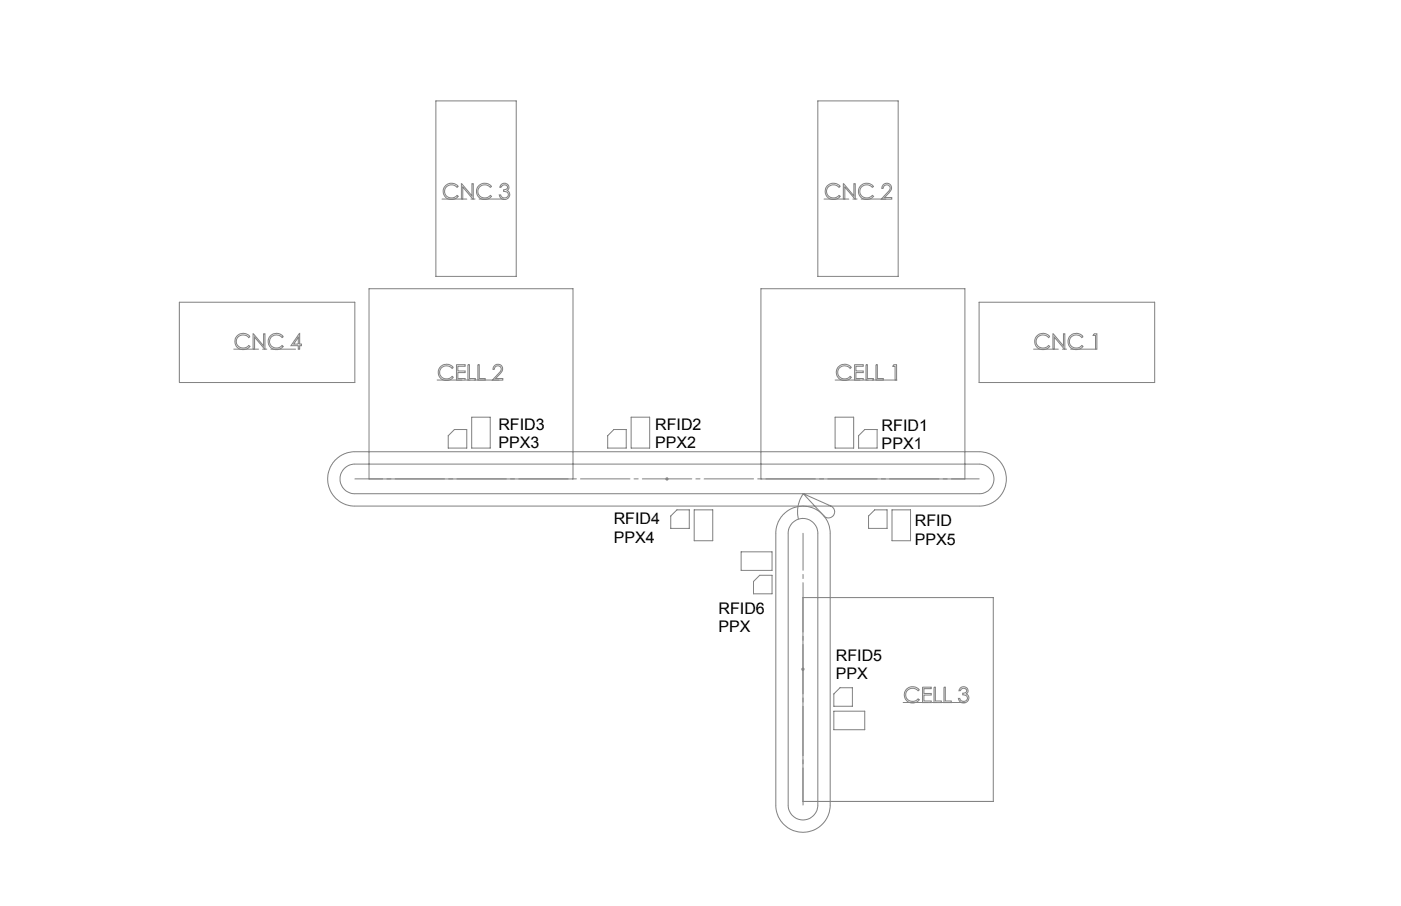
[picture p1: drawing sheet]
<svg xmlns="http://www.w3.org/2000/svg" width="432mm" height="279mm" viewBox="0 0 432 279" stroke-linecap="round" stroke-linejoin="round" font-family="sans-serif">
<g fill="none" stroke="#808080" stroke-width=".31">
<path d="M134.3 31.1h24.8v54.1h-24.8zM252.1 31.1h24.7v54.1h-24.7zM137.3 57.2a2.69 2.69 0 0 1 4 .3l-.4 .3a2.12 2.12 0 0 0-3.2-.4 2.12 2.12 0 0 0 0 3.2 2.12 2.12 0 0 0 3.2-.3l.4 .2a2.57 2.57 0 0 1-3.8 .5 2.57 2.57 0 0 1-.2-3.8zM142.2 56.7l3.3 3.7v-3.7h.4v4.7l-3.3-3.7v3.7h-.4zM147.6 57.2a2.66 2.66 0 0 1 3.9 .3l-.4 .3a2.12 2.12 0 0 0-3.1-.4 2.12 2.12 0 0 0 0 3.2 2.12 2.12 0 0 0 3.1-.3l.4 .2a2.56 2.56 0 0 1-3.7 .5 2.56 2.56 0 0 1-.2-3.8zM154.5 56.9a1.3 1.3 0 0 1 1.9-.1 1.3 1.3 0 0 1-.1 1.9 1.56 1.56 0 0 1-.1 2.7 1.56 1.56 0 0 1-2.3-1.3h.4a1.13 1.13 0 0 0 1.5 .9 1.13 1.13 0 0 0 .6-1.6l-1.2-.4v-.5a.87 .87 0 0 0 1.1-.4 .87 .87 0 0 0-.4-1.1 .87 .87 0 0 0-1.1 .3l-.3 .4h-.4zM255.1 57.2a2.69 2.69 0 0 1 3.9 .3l-.4 .3a2.11 2.11 0 0 0-3.1-.3 2.11 2.11 0 0 0 0 3.1 2.11 2.11 0 0 0 3.1-.3l.4 .2a2.57 2.57 0 0 1-3.8 .5 2.57 2.57 0 0 1-.1-3.8zM259.9 56.7l3.3 3.7v-3.7h.4v4.7l-3.2-3.7v3.7h-.5zM265.3 57.2a2.69 2.69 0 0 1 3.9 .3l-.3 .3a2.12 2.12 0 0 0-3.2-.4 2.12 2.12 0 0 0 0 3.2 2.12 2.12 0 0 0 3.2-.3l.3 .2a2.57 2.57 0 0 1-3.7 .5 2.57 2.57 0 0 1-.2-3.8zM272.2 57a1.52 1.52 0 0 1 2.3 .1 1.52 1.52 0 0 1-.4 2.3l-1.5 1.5h2.2v.5h-3.2l1.8-2a1.38 1.38 0 0 0 .6-2.2 1.11 1.11 0 0 0-1.8 .9h-.4zM55.3 93.2h54.1v24.8h-54.1zM113.7 89h62.9v58.7h-62.9z"/>
<path d="M234.5 89h62.9v58.7h-62.9zM301.8 93.2h54.1v24.8h-54.1zM73 103.7a2.63 2.63 0 0 1 4 .1l-.3 .3a2.11 2.11 0 0 0-3.2-.3 2.11 2.11 0 0 0 0 3.1 2.11 2.11 0 0 0 3.2-.4l.3 .3a2.57 2.57 0 0 1-3.6 .5 2.57 2.57 0 0 1-.4-3.6zM78 102.9l3.2 3.8v-3.8h.5v4.8l-3.2-3.7v3.7h-.5zM83.2 103.7a2.63 2.63 0 0 1 4.1 .1l-.4 .3a2.12 2.12 0 0 0-3.1-.4 2.12 2.12 0 0 0 0 3.2 2.12 2.12 0 0 0 3.1-.4l.4 .3a2.57 2.57 0 0 1-3.6 .5 2.57 2.57 0 0 1-.5-3.6zM91.9 104v2.1h-1.4zM92.3 102.8l.1 3.3h.5v.5h-.5v1.1h-.5v-1.1h-2.2zM135.8 113.1a2.59 2.59 0 0 1 3.9 .2l-.4 .3a2.12 2.12 0 0 0-3.1-.3 2.12 2.12 0 0 0 0 3.1 2.12 2.12 0 0 0 3.1-.3l.4 .2a2.55 2.55 0 0 1-3.7 .5 2.55 2.55 0 0 1-.2-3.7zM140.7 112.5h2.7v.5h-2.3v1.4h2.3v.5h-2.3v1.8h2.3v.5h-2.7zM144.2 112.5h.5v4.2h1.8v.5h-2.3zM147.3 112.5h.4v4.2h1.8v.5h-2.2zM152.3 112.9a1.52 1.52 0 0 1 2.3 0 1.52 1.52 0 0 1-.4 2.3l-1.4 1.5h2.2v.5h-3.3l1.9-1.9a1.44 1.44 0 0 0 .5-2.3 1.1 1.1 0 0 0-1.1-.1 1.1 1.1 0 0 0-.6 1h-.5z"/>
<path d="M258.3 113.2a2.62 2.62 0 0 1 4.1 .1l-.4 .3a2.11 2.11 0 0 0-3.1-.3 2.11 2.11 0 0 0 0 3.1 2.11 2.11 0 0 0 3.1-.3l.4 .2a2.57 2.57 0 0 1-3.6 .6 2.57 2.57 0 0 1-.5-3.7zM263.4 112.5h2.7v.5h-2.3v1.4h2.3v.5h-2.3v1.8h2.3v.5h-2.7zM266.9 112.5h.4v4.2h1.9v.5h-2.3zM270 112.5h.4v4.2h1.8v.5h-2.2zM275.4 112.5h.9v4.7h-.4v-4.2h-.7zM319.8 103.4a2.61 2.61 0 0 1 3.7 .4l-.3 .3a2.12 2.12 0 0 0-3.2-.4 2.12 2.12 0 0 0 0 3.2 2.12 2.12 0 0 0 3.2-.4l.3 .3a2.55 2.55 0 0 1-3.8 .4 2.55 2.55 0 0 1 .1-3.8zM324.5 102.9l3.3 3.8v-3.8h.4v4.8l-3.3-3.7v3.7h-.4zM329.7 103.7a2.62 2.62 0 0 1 4.1 .1l-.4 .3a2.12 2.12 0 0 0-3.1-.4 2.12 2.12 0 0 0 0 3.2 2.12 2.12 0 0 0 3.1-.4l.4 .3a2.57 2.57 0 0 1-3.6 .5 2.57 2.57 0 0 1-.5-3.6zM337.2 102.9h.9v4.8h-.5v-4.3h-.7zM138.1 134.4l2-1.9h3.8v5.7h-5.8zM145.4 128.7h5.7v9.5h-5.7zM187.3 134.4l1.9-1.9h3.8v5.7h-5.7z"/>
<path d="M194.5 128.7h5.7v9.5h-5.7zM257.4 128.7h5.7v9.5h-5.7zM266.5 132.5h3.8v5.7h-5.7v-3.8zM103.2 142.1a8.5 8.5 0 0 1 6.2-2.8h192.4a8.4 8.4 0 0 1 8.4 8.4 8.4 8.4 0 0 1-8.4 8.4h-192.4a8.4 8.4 0 0 1-7.7-5 8.4 8.4 0 0 1 1.5-9zM105.9 144.7l1.1-.9 2.1-.7h192.7a4.6 4.6 0 0 1 4.6 4.6 4.6 4.6 0 0 1-4.6 4.6h-192.4a4.6 4.6 0 0 1-4.2-2.7 4.6 4.6 0 0 1 .7-4.9zM205.1 147.7h1M205.2 147.4l.7 .7M205.6 147.2v1M205.9 147.4l-.7 .7M208.6 157.2h3.8v5.7h-5.7v-3.8zM214 157.2h5.7v9.6h-5.7zM241.3 158.8a8.4 8.4 0 0 1 9.2-2.2 8.4 8.4 0 0 1 5.4 7.9v83.8a8.4 8.4 0 0 1-8.4 8.4 8.4 8.4 0 0 1-8.4-8.4v-84.3l.8-3.1z"/>
<path d="M247.6 152.3l8.5 3.8a1.91 1.91 0 0 1 .8 2.8 1.91 1.91 0 0 1-3 .2zM247.6 152.3a9.7 9.7 0 0 0-1.5 7.8M267.7 159.1l1.9-1.9h3.8v5.7h-5.7zM274.9 157.2h5.7v9.6h-5.7zM228.4 170.2h9.5v5.7h-9.5zM232.2 179.3l1.9-1.9h3.8v5.7h-5.7zM244.1 161.4a4.6 4.6 0 0 1 5-1.2 4.6 4.6 0 0 1 3 4.3v83.8a4.6 4.6 0 0 1-4.6 4.6 4.6 4.6 0 0 1-4.6-4.6v-84.2l.4-1.4zM247.5 184.3h58.6v62.9h-58.6zM247 206.4h1M247.1 206l.7 .7M247.8 206l-.7 .7M257 214l1.9-1.9h3.8v5.7h-5.7z"/>
<path d="M257 219.3h9.5v5.7h-9.5zM279.4 212.5a2.69 2.69 0 0 1 4 .3l-.4 .2a2.11 2.11 0 0 0-3.2-.3 2.11 2.11 0 0 0 0 3.1 2.11 2.11 0 0 0 3.2-.3l.4 .3a2.57 2.57 0 0 1-3.8 .4 2.57 2.57 0 0 1-.2-3.7zM284.3 211.9h2.7v.5h-2.2v1.5h2.2v.4h-2.2v1.9h2.2v.5h-2.7zM287.9 211.9h.4v4.3h1.8v.5h-2.2zM290.9 211.9h.5v4.3h1.8v.5h-2.3zM296 212.2a1.3 1.3 0 0 1 1.9-.1 1.3 1.3 0 0 1-.1 1.9 1.56 1.56 0 0 1-.1 2.6 1.56 1.56 0 0 1-2.3-1.2h.4a1.13 1.13 0 0 0 1.5 .9 1.13 1.13 0 0 0 .6-1.6l-1.2-.4v-.5a.87 .87 0 0 0 1.1-.5 .87 .87 0 0 0-.4-1.1 .87 .87 0 0 0-1.1 .3l-.3 .5h-.4z"/>
</g>
<path d="M109.4 147.7h192.4" fill="none" stroke="#808080" stroke-width=".31" stroke-dasharray="15.2 1.3 1.3 1.3" stroke-dashoffset="6.7"/>
<path d="M247.5 248.3v-83.9" fill="none" stroke="#808080" stroke-width=".31" stroke-dasharray="15.2 1.3 1.3 1.3" stroke-dashoffset="3.8"/>
<path d="M136.2 61.4h19.1M254 61.4h19M72.1 107.7h19M134.7 117.2h19.1M257.4 117.2h19.1M318.6 107.7h19M278.4 216.6h19" fill="none" stroke="#808080" stroke-width=".31" stroke-dasharray="15.2 1.3 1.3 1.3" stroke-dashoffset="7.6"/>
<g font-size="4.9">
<text x="153.6" y="132.5">RFID3</text>
<text x="201.9" y="132.5">RFID2</text>
<text x="271.7" y="132.8">RFID1</text>
<text x="153.6" y="138.2">PPX3</text>
<text x="201.9" y="138.2">PPX2</text>
<text x="271.7" y="138.5">PPX1</text>
<text x="189.1" y="161.7">RFID4</text>
<text x="189.1" y="167.4">PPX4</text>
<text x="282" y="162.3">RFID</text>
<text x="282" y="168">PPX5</text>
<text x="221.5" y="189.2">RFID6</text>
<text x="221.5" y="194.9">PPX</text>
<text x="257.6" y="203.8">RFID5</text>
<text x="257.6" y="209.5">PPX</text>
</g>
</svg>
